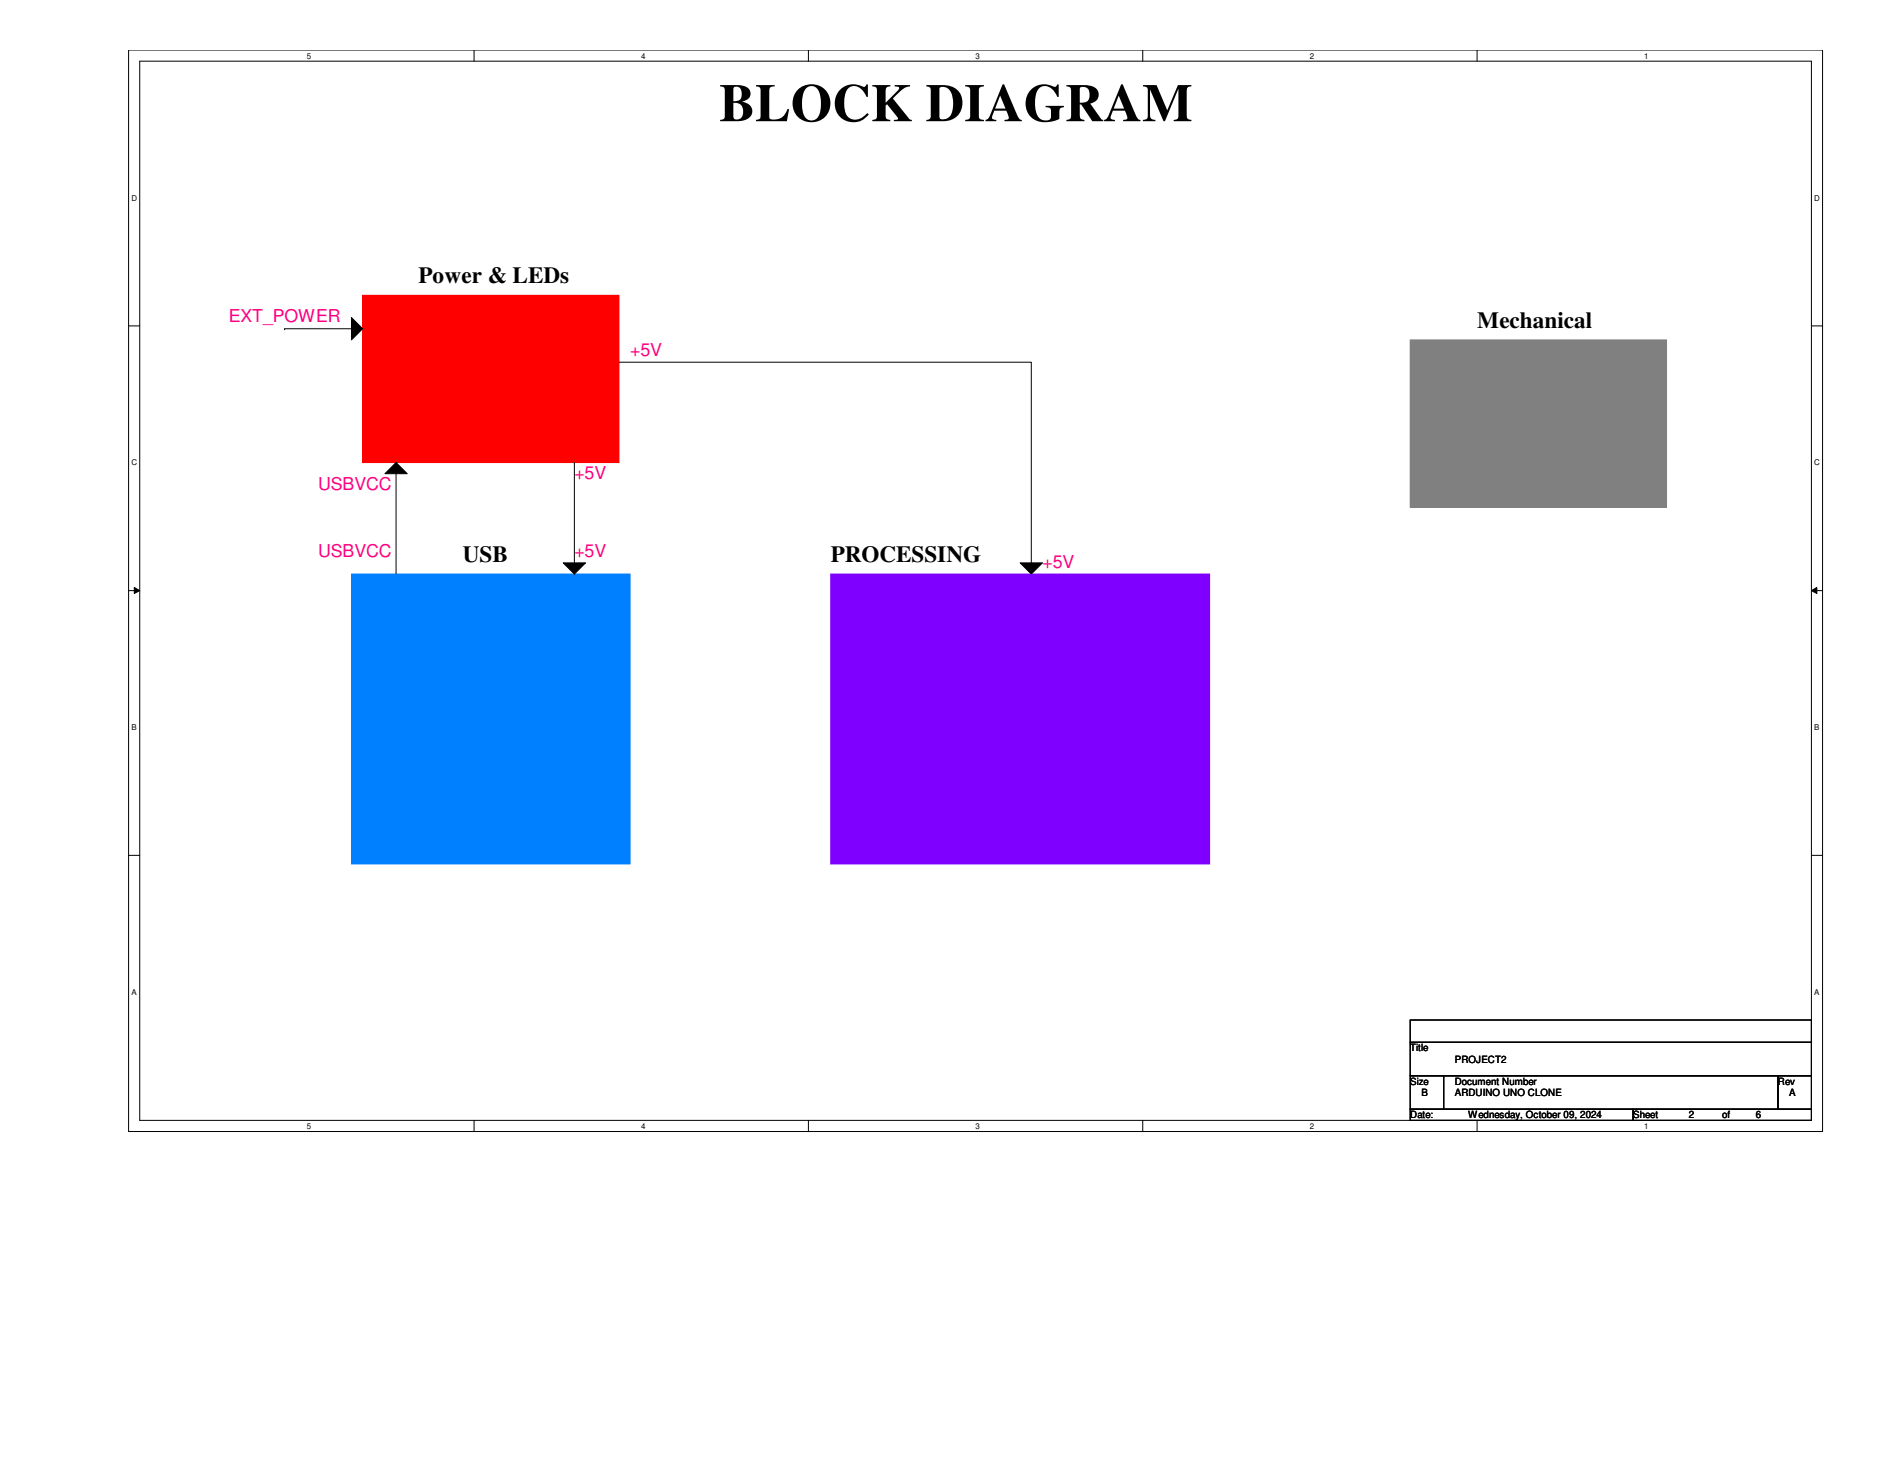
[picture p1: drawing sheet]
<svg xmlns="http://www.w3.org/2000/svg" width="279mm" height="216mm" viewBox="0 0 279 216" stroke-linecap="round" stroke-linejoin="round" font-family="sans-serif">
<path d="M19.1 7.4h250.9v160.2h-250.9zM20.7 9.1h247.7v156.8h-247.7z" fill="none" stroke="#000" stroke-width=".15"/>
<g fill="#fff">
<path d="M45.5 7.6h.6v1.3h-.6z"/>
<path d="M45.5 166.1h.6v1.3h-.6z"/>
</g>
<path d="M70.2 7.4v1.7M70.2 165.9v1.7" fill="none" stroke="#000" stroke-width=".15"/>
<g fill="#fff">
<path d="M95 7.6h.6v1.3h-.6z"/>
<path d="M95 166.1h.6v1.3h-.6z"/>
</g>
<path d="M119.8 7.4v1.7M119.8 165.9v1.7" fill="none" stroke="#000" stroke-width=".15"/>
<g fill="#fff">
<path d="M144.5 7.6h.6v1.3h-.6z"/>
<path d="M144.5 166.1h.6v1.3h-.6z"/>
</g>
<path d="M169.3 7.4v1.7M169.3 165.9v1.7" fill="none" stroke="#000" stroke-width=".15"/>
<g fill="#fff">
<path d="M194.1 7.6h.5v1.3h-.5z"/>
<path d="M194.1 166.1h.5v1.3h-.5z"/>
</g>
<path d="M218.8 7.4v1.7M218.8 165.9v1.7" fill="none" stroke="#000" stroke-width=".15"/>
<g fill="#fff">
<path d="M243.6 7.6h.6v1.3h-.6z"/>
<path d="M243.6 166.1h.6v1.3h-.6z"/>
<path d="M19.5 28.7h.8v1.3h-.8z"/>
<path d="M268.8 28.7h.8v1.3h-.8z"/>
<path d="M19.5 67.9h.8v1.3h-.8z"/>
<path d="M268.8 67.9h.8v1.3h-.8z"/>
</g>
<path d="M19.1 48.3h1.6M268.4 48.3h1.6" fill="none" stroke="#000" stroke-width=".15"/>
<g fill="#fff">
<path d="M19.5 107.1h.7v1.3h-.7z"/>
<path d="M268.8 107.1h.7v1.3h-.7z"/>
</g>
<path d="M19.1 87.5h1.6M19.9 87l.8 .5-.8 .4zM268.4 87.5l.8-.5v.9zM268.4 87.5h1.6" fill="none" stroke="#000" stroke-width=".15"/>
<path d="M19.9 87l.8 .5-.8 .4zM268.4 87.5l.8-.5v.9z" fill="#000"/>
<g fill="#fff">
<path d="M19.5 146.3h.7v1.3h-.7z"/>
<path d="M268.8 146.3h.7v1.3h-.7z"/>
</g>
<path d="M19.1 126.7h1.6M268.4 126.7h1.6" fill="none" stroke="#000" stroke-width=".15"/>
<path d="M123.1 85h56.1v42.9h-56.1z" fill-rule="evenodd" fill="#8000ff"/>
<path d="M123.1 85h56.1v42.9h-56.1z" fill="none" stroke="#8000ff" stroke-width=".15"/>
<path d="M208.9 50.3h38v24.8h-38z" fill-rule="evenodd" fill="#808080"/>
<path d="M208.9 50.3h38v24.8h-38z" fill="none" stroke="#808080" stroke-width=".15"/>
<path d="M53.7 43.7h38v24.8h-38z" fill-rule="evenodd" fill="#f00"/>
<path d="M53.7 43.7h38v24.8h-38z" fill="none" stroke="#f00" stroke-width=".15"/>
<path d="M52.1 85h41.2v42.9h-41.2z" fill-rule="evenodd" fill="#0080ff"/>
<path d="M52.1 85h41.2v42.9h-41.2z" fill="none" stroke="#0080ff" stroke-width=".15"/>
<g fill="none" stroke="#000" stroke-width=".15">
<path d="M42.2 48.7h.1M42.2 48.7h11.5M52.1 47l1.6 1.7-1.6 1.6zM91.7 53.6h61.1v31.4M58.7 68.5l1.6 1.6h-3.3zM58.7 68.5h.1M58.7 68.5v16.5M85.1 68.5v16.5M83.4 83.4h3.3l-1.6 1.6zM85.1 85h.1M151.1 83.4h3.3l-1.6 1.6zM208.9 151h59.5v3.3h-59.5z"/>
<path d="M208.9 154.3h59.5v5h-59.5zM208.9 159.3h5v5h-5zM213.9 159.3h49.5v5h-49.5zM263.4 159.3h5v5h-5zM208.9 164.3h33v1.6h-33zM241.9 164.3h26.5v1.6h-26.5z"/>
</g>
<g fill="#000">
<path d="M58.7 68.5l1.6 1.6h-3.3zM83.4 83.4h3.3l-1.6 1.6zM151.1 83.4h3.3l-1.6 1.6z"/>
<path d="M52.1 47l1.6 1.7-1.6 1.6z" fill-rule="evenodd"/>
</g>
<text font-size="7.9" x="106.6" y="17.9">BLOCK DIAGRAM</text>
<g font-size="3.4">
<text x="62" y="41.9">Power &amp; LEDs</text>
<text x="218.8" y="48.5">Mechanical</text>
<text x="68.6" y="83.2">USB</text>
<text x="123.1" y="83.2">PROCESSING</text>
</g>
<g font-size="2.6" fill="#ff0080">
<text x="33.9" y="47.8">EXT_POWER</text>
<text x="93.3" y="52.7">+5V</text>
<text x="85.1" y="70.9">+5V</text>
<text x="47.1" y="72.5">USBVCC</text>
<text x="47.1" y="82.4">USBVCC</text>
<text x="85.1" y="82.4">+5V</text>
<text x="154.4" y="84.1">+5V</text>
</g>
<g font-size="1.5">
<text x="208.9" y="155.7">Title</text>
<text x="208.9" y="160.7">Size</text>
<text x="215.5" y="160.7">Document Number</text>
<text x="215.5" y="157.4">PROJECT2</text>
<text x="263.4" y="160.7">Rev</text>
<text x="208.9" y="165.6">Date:</text>
<text x="210.6" y="162.3">B</text>
<text x="215.5" y="162.3">ARDUINO UNO CLONE</text>
<text x="217.5" y="165.6">Wednesday, October 09, 2024</text>
<text x="241.9" y="165.6">Sheet</text>
<text x="250.2" y="165.6">2</text>
<text x="255.1" y="165.6">of</text>
<text x="260.1" y="165.6">6</text>
<text x="265" y="162.3">A</text>
</g>
<g font-size="1.2">
<text x="45.5" y="8.7">5</text>
<text x="95" y="8.7">4</text>
<text x="144.5" y="8.7">3</text>
<text x="194.1" y="8.7">2</text>
<text x="243.6" y="8.7">1</text>
<text x="19.5" y="29.7">D</text>
<text x="268.8" y="29.7">D</text>
<text x="19.5" y="68.9">C</text>
<text x="268.8" y="68.9">C</text>
<text x="19.5" y="108.1">B</text>
<text x="268.8" y="108.1">B</text>
<text x="19.5" y="147.3">A</text>
<text x="268.8" y="147.3">A</text>
<text x="45.5" y="167.2">5</text>
<text x="95" y="167.2">4</text>
<text x="144.5" y="167.2">3</text>
<text x="194.1" y="167.2">2</text>
<text x="243.6" y="167.2">1</text>
</g>
</svg>
